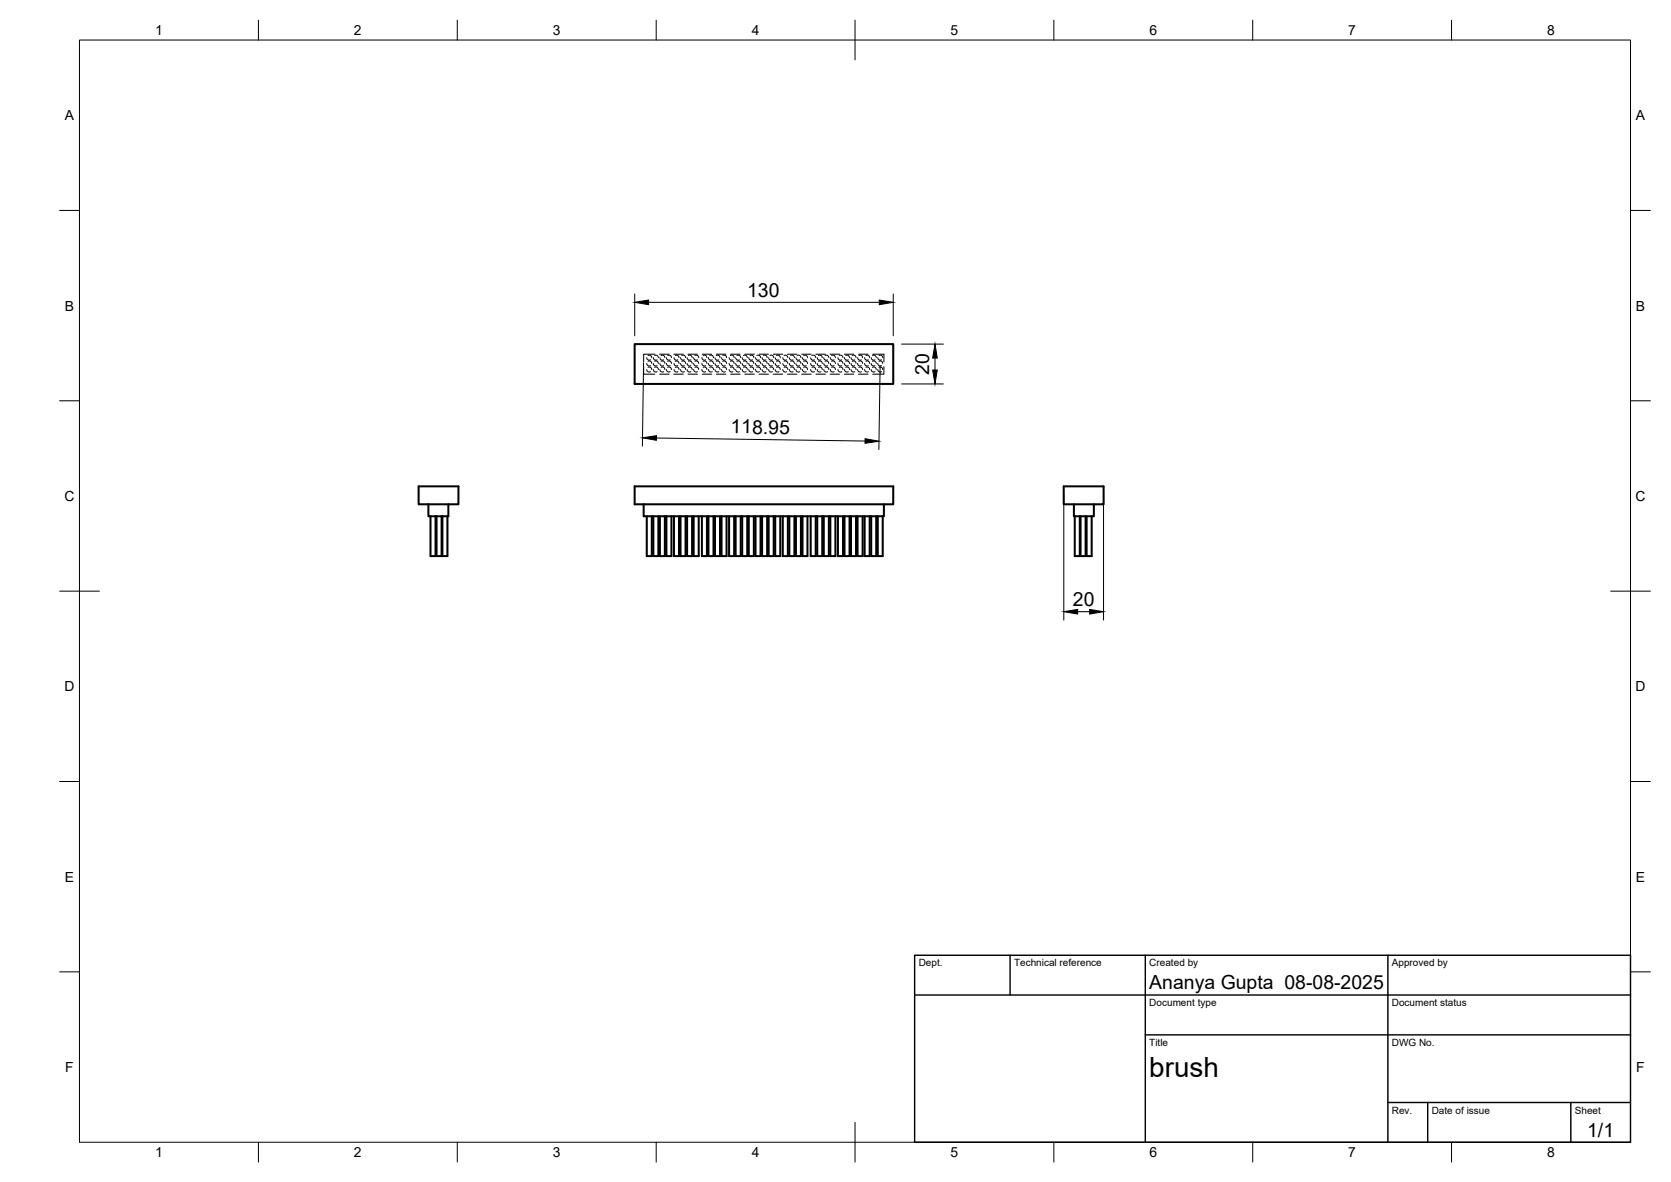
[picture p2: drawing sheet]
<svg xmlns="http://www.w3.org/2000/svg" width="420mm" height="297mm" viewBox="0 0 420 297" stroke-linecap="round" stroke-linejoin="round" font-family="sans-serif">
<!-- layer: Visible -->
<g fill="none" stroke="#000" stroke-width=".51">
<path d="M159.6 86.5h65v10h-65zM105.3 122.2h10v4.5h-10zM107.7 126.7v3h5v-3M108.2 129.7v10h1.3v-10M109.8 129.7v10h1.2v-10M111.2 129.7v10h1.3v-10M159.6 122.2h65v4.5h-65zM161.8 126.7v3h60.4v-3M162.6 129.7v10h1.3v-10M164.3 129.7v10h1.2v-10M165.9 129.7v10h1.3v-10M167.6 129.7v10h1.2v-10"/>
<path d="M169.5 129.7v10h1.2v-10M171.1 129.7v10h1.3v-10M172.8 129.7v10h1.2v-10M174.4 129.7v10h1.3v-10M176.5 129.7v10h1.3v-10M178.1 129.7v10h1.3v-10M179.8 129.7v10h1.2v-10M181.4 129.7v10h1.3v-10M183.3 129.7v10h1.3v-10M185 129.7v10h1.2v-10M186.6 129.7v10h1.3v-10M188.3 129.7v10h1.2v-10"/>
<path d="M190 129.7v10h1.2v-10M191.6 129.7v10h1.3v-10M193.3 129.7v10h1.2v-10M194.9 129.7v10h1.3v-10M196.8 129.7v10h1.3v-10M198.5 129.7v10h1.2v-10M200.1 129.7v10h1.3v-10M201.8 129.7v10h1.2v-10M203.8 129.7v10h1.3v-10M205.5 129.7v10h1.3v-10M207.1 129.7v10h1.3v-10M208.8 129.7v10h1.3v-10"/>
<path d="M210.7 129.7v10h1.3v-10M212.3 129.7v10h1.3v-10M214 129.7v10h1.2v-10M215.6 129.7v10h1.3v-10M217.4 129.7v10h1.3v-10M219.1 129.7v10h1.2v-10M220.7 129.7v10h1.3v-10M267.5 122.2h10v4.5h-10zM270 126.7v3h5v-3M270.2 129.7v10h1.3v-10M271.7 129.7v10h1.3v-10M273.2 129.7v10h1.3v-10"/>
</g>
<!-- layer: Hidden -->
<g fill="none" stroke="#000" stroke-width=".25">
<path d="M161.8 92.1v1.9h2.9M162.6 89.9l.3 .5h.7M162.6 92.9l.3 .5h.7M162.6 91.3l.3 .6h.7M162.9 89.3l.7 .1 .3 .5M162.9 92.3h.7l.3 .6M162.9 90.8h.7l.3 .5M164.3 89.9l.3 .5h.6M164.3 92.9l.3 .5h.6M164.3 91.3l.3 .6h.6M164.6 89.3l.7 .1 .2 .5M164.6 92.3h.7l.2 .6"/>
<path d="M164.6 90.8h.7l.2 .5M164.7 89h-2.9v1.9M165.8 89h2.4M165.8 94h2.4M165.9 92.9v.1a.62 .62 0 0 0 1 .4M165.9 89.9v.2a.65 .65 0 0 0 1 .3M165.9 91.3v.2a.65 .65 0 0 0 1 .4M166.2 92.3h.7l.3 .6M166.2 89.3l.7 .1 .3 .5M166.2 90.8h.7l.3 .5M167.6 89.9v.2a.65 .65 0 0 0 .9 .3M167.6 92.9v.1a.62 .62 0 0 0 .9 .4"/>
<path d="M167.6 91.3v.2a.65 .65 0 0 0 .9 .4M167.9 89.3l.7 .1 .2 .5M167.9 92.3h.7l.2 .6M167.9 90.8h.7l.2 .5M169.4 89h2.4M169.4 94h2.4M169.5 89.9l.3 .5h.6M169.5 92.9l.3 .5h.6M169.5 91.3l.3 .6h.6M169.8 89.3l.7 .1 .2 .5M169.8 92.3h.7l.2 .6M169.8 90.8h.7l.2 .5"/>
<path d="M171.1 89.9l.3 .5h.7M171.1 91.3l.3 .6h.7M171.1 92.9l.3 .5h.7M171.4 89.3l.7 .1 .3 .5M171.4 90.8h.7l.3 .5M171.4 92.3h.7l.3 .6M172.8 92.9l.3 .5h.6M172.8 89.9l.3 .5h.6M172.8 91.3l.3 .6h.6M173 89h2.4M173 94h2.4M173.1 92.3h.7l.2 .6"/>
<path d="M173.1 89.3l.7 .1 .2 .5M173.1 90.8h.7l.2 .5M174.4 89.9l.3 .5h.7M174.4 92.9l.3 .5h.7M174.4 91.3l.3 .6h.7M174.7 89.3l.7 .1 .3 .5M174.7 92.3h.7l.3 .6M174.7 90.8h.7l.3 .5M176.5 89.9l.3 .5h.6M176.5 92.9l.3 .5h.6M176.5 91.3l.3 .6h.6M176.6 89h2.3"/>
<path d="M176.6 94h2.3M176.8 89.3l.7 .1 .3 .5M176.8 92.3h.7l.3 .6M176.8 90.8h.7l.3 .5M178.1 89.9l.4 .5h.6M178.1 91.3l.4 .6h.6M178.1 92.9l.4 .5h.6M178.5 89.3l.6 .1 .3 .5M178.5 90.8h.6l.3 .5M178.5 92.3h.6l.3 .6M179.8 92.9l.3 .5h.6M179.8 89.9l.3 .5h.6"/>
<path d="M179.8 91.3l.3 .6h.6M180.1 92.3h.7l.2 .6M180.1 89.3l.7 .1 .2 .5M180.1 90.8h.7l.2 .5M180.1 89h2.4M180.1 94h2.4M181.4 89.9l.3 .5h.7M181.4 92.9l.3 .5h.7M181.4 91.3l.3 .6h.7M181.7 89.3l.7 .1 .3 .5M181.7 92.3h.7l.3 .6M181.7 90.8h.7l.3 .5"/>
<path d="M183.3 91.3l.3 .6h.7M183.3 89.9l.3 .5h.7M183.3 92.9l.3 .5h.7M183.6 90.8h.7l.3 .5M183.6 89.3l.7 .1 .3 .5M183.6 92.3h.7l.3 .6M183.7 89h2.4M183.7 94h2.4M185 89.9l.3 .5h.6M185 92.9l.3 .5h.6M185 91.3l.3 .6h.6M185.3 89.3l.7 .1 .2 .5"/>
<path d="M185.3 92.3h.7l.2 .6M185.3 90.8h.7l.2 .5M186.6 91.3l.3 .6h.7M186.6 92.9l.3 .5h.7M186.6 89.9l.3 .5h.7M186.9 90.8h.7l.3 .5M186.9 92.3h.7l.3 .6M186.9 89.3l.7 .1 .3 .5M187.3 89h2.4M187.3 94h2.4M188.3 92.9l.3 .5h.6M188.3 89.9l.3 .5h.6"/>
<path d="M188.3 91.3l.3 .6h.6M188.6 92.3h.7l.2 .6M188.6 89.3l.7 .1 .2 .5M188.6 90.8h.7l.2 .5M190 91.3l.3 .6h.6M190 92.9l.3 .5h.6M190 89.9l.3 .5h.6M190.3 90.8h.7l.2 .5M190.3 92.3h.7l.2 .6M190.3 89.3l.7 .1 .2 .5M190.9 89h2.3M190.9 94h2.3"/>
<path d="M191.6 89.9l.3 .5h.7M191.6 91.3l.3 .6h.7M191.6 92.9l.3 .5h.7M191.9 89.3l.7 .1 .3 .5M191.9 90.8h.7l.3 .5M191.9 92.3h.7l.3 .6M193.3 92.9l.3 .5h.6M193.3 91.3l.3 .6h.6M193.3 89.9l.3 .5h.6M193.6 92.3h.7l.2 .6M193.6 90.8h.7l.2 .5M193.6 89.3l.7 .1 .2 .5"/>
<path d="M194.4 89h2.4M194.4 94h2.4M194.9 89.9l.3 .5h.7M194.9 92.9l.3 .5h.7M194.9 91.3l.3 .6h.7M195.2 89.3l.7 .1 .3 .5M195.2 92.3h.7l.3 .6M195.2 90.8h.7l.3 .5M196.8 91.3l.3 .6h.7M196.8 92.9l.3 .5h.7M196.8 89.9l.3 .5h.7M197.1 90.8h.7l.3 .5"/>
<path d="M197.1 92.3h.7l.3 .6M197.1 89.3l.7 .1 .3 .5M198 89h2.4M198 94h2.4M198.5 89.9l.3 .5h.6M198.5 91.3l.3 .6h.6M198.5 92.9l.3 .5h.6M198.8 89.3l.7 .1 .2 .5M198.8 90.8h.7l.2 .5M198.8 92.3h.7l.2 .6M200.1 92.9l.3 .5h.7M200.1 91.3l.3 .6h.7"/>
<path d="M200.1 89.9l.3 .5h.7M200.4 92.3h.7l.3 .6M200.4 90.8h.7l.3 .5M200.4 89.3l.7 .1 .3 .5M201.6 89h2.4M201.6 94h2.4M201.8 89.9l.3 .5h.6M201.8 92.9l.3 .5h.6M201.8 91.3l.3 .6h.6M202.1 89.3l.7 .1 .2 .5M202.1 92.3h.7l.2 .6M202.1 90.8h.7l.2 .5"/>
<path d="M203.8 91.3l.4 .6h.6M203.8 92.9l.4 .5h.6M203.8 89.9l.4 .5h.6M204.2 90.8h.6l.3 .5M204.2 92.3h.6l.3 .6M204.2 89.3l.6 .1 .3 .5M205.1 89h2.4M205.1 94h2.4M205.5 89.9l.3 .5h.6M205.5 91.3l.3 .6h.6M205.5 92.9l.3 .5h.6M205.8 89.3l.7 .1 .3 .5"/>
<path d="M205.8 90.8h.7l.3 .5M205.8 92.3h.7l.3 .6M207.1 92.9l.4 .5h.6M207.1 91.3l.4 .6h.6M207.1 89.9l.4 .5h.6M207.5 92.3h.6l.3 .6M207.5 90.8h.6l.3 .5M207.5 89.3l.6 .1 .3 .5M208.7 89h2.4M208.7 94h2.4M208.8 89.9l.3 .5h.6M208.8 92.9l.3 .5h.6"/>
<path d="M208.8 91.3l.3 .6h.6M209.1 89.3l.7 .1 .3 .5M209.1 92.3h.7l.3 .6M209.1 90.8h.7l.3 .5M210.7 91.3l.3 .6h.6M210.7 92.9l.3 .5h.6M210.7 89.9l.3 .5h.6M211 90.8h.7l.3 .5M211 92.3h.7l.3 .6M211 89.3l.7 .1 .3 .5M212.3 89h2.4M212.3 94h2.4"/>
<path d="M212.3 91.3l.4 .6h.6M212.3 89.9l.4 .5h.6M212.3 92.9l.4 .5h.6M212.7 90.8h.6l.3 .5M212.7 89.3l.6 .1 .3 .5M212.7 92.3h.6l.3 .6M214 89.9l.3 .5h.6M214 92.9l.3 .5h.6M214 91.3l.3 .6h.6M214.3 89.3l.7 .1 .2 .5M214.3 92.3h.7l.2 .6M214.3 90.8h.7l.2 .5"/>
<path d="M215.6 91.3l.3 .6h.7M215.6 92.9l.3 .5h.7M215.6 89.9l.3 .5h.7M215.9 89h2.3M215.9 94h2.3M215.9 90.8h.7l.3 .5M215.9 92.3h.7l.3 .6M215.9 89.3l.7 .1 .3 .5M217.4 92.9l.3 .5h.7M217.4 91.3l.3 .6h.7M217.4 89.9l.3 .5h.7M217.7 92.3h.7l.3 .6"/>
<path d="M217.7 90.8h.7l.3 .5M217.7 89.3l.7 .1 .3 .5M219.1 91.3l.3 .6h.6M219.1 92.9l.3 .5h.6M219.1 89.9l.3 .5h.6M219.4 90.8h.6l.3 .5M219.4 92.3h.6l.3 .6M219.4 89.3l.6 .1 .3 .5M219.4 89h2.8v1.9M220.7 89.9l.3 .5h.7M220.7 92.9l.3 .5h.7M220.7 91.3l.3 .6h.7"/>
<path d="M221 89.3l.7 .1 .3 .5M221 92.3h.7l.3 .6M221 90.8h.7l.3 .5M222.2 92.1v1.9h-2.8"/>
</g>
<!-- layer: BORDER -->
<g fill="none" stroke="#000" stroke-width=".25">
<path d="M20 10.1h390v276.9h-390zM65 5.1v5M115 5.1v5M165 5.1v5M215 5.1v10M265 5.1v5M315 5.1v5M365 5.1v5M15 52.9h5M410 52.9h5M15 100.7h5M410 100.7h5"/>
<path d="M15 148.6h10M405 148.6h10M15 196.4h5M410 196.4h5M15 244.2h5M410 244.2h5M65 287v5M115 287v5M165 287v5M215 282.1v9.9M265 287v5M315 287v5"/>
<path d="M365 287v5"/>
</g>
<!-- layer: TITLEBLOCK -->
<path d="M230 240.1h180v46.9h-180zM230 250h180M254 240.1v9.9M288 240.1v46.9M349 240.1v46.9M288 260.1h122M349 277.1h61M359 277.1v9.9M395 277.1v9.9" fill="none" stroke="#000" stroke-width=".36"/>
<!-- layer: FD_Dimensions -->
<path d="M159.6 73.9v10.5M163.1 76h58M224.6 73.9v10.5M161.8 91.1l-.3 21M221.3 92l-.3 21M226.7 96.5h10.5M226.7 86.5h10.5M235.1 90v3M165.1 110.1l52.4 .7M267.5 124.3v31.5M277.5 124.3v31.5M271 153.7h3" fill="none" stroke="#000" stroke-width=".25"/>
<path d="M159.6 76l3.5-.6v1.2zM221.1 75.4l3.5 .6-3.5 .6zM234.5 93h1.2l-.6 3.5zM235.1 86.5l.6 3.5h-1.2zM161.5 110l3.6-.5-.1 1.1zM217.5 110.2l3.5 .7-3.5 .5zM267.5 153.7l3.5-.6v1.2zM274 153.1l3.5 .6-3.5 .6z" fill="#000" stroke="#000" stroke-width=".25"/>
<text font-size="7" x="289" y="270.6">brush</text>
<g font-size="4.9">
<text x="187.9" y="74.5">130</text>
<text x="233.6" y="94.2" transform="rotate(-90 233.6 94.2)">20</text>
<text x="183.7" y="108.9" transform="rotate(1 183.7 108.9)">118.95</text>
<text x="269.8" y="152.3">20</text>
<text x="289" y="248.5">Ananya Gupta 08-08-2025</text>
<text x="399.1" y="285.7">1/1</text>
</g>
<g font-size="3.5">
<text x="39" y="8.8">1</text>
<text x="89" y="8.8">2</text>
<text x="139" y="8.8">3</text>
<text x="189" y="8.8">4</text>
<text x="239" y="8.8">5</text>
<text x="289" y="8.8">6</text>
<text x="339" y="8.8">7</text>
<text x="389" y="8.8">8</text>
<text x="16.3" y="30.2">A</text>
<text x="411.3" y="30.2">A</text>
<text x="16.3" y="78">B</text>
<text x="411.3" y="78">B</text>
<text x="16.2" y="125.9">C</text>
<text x="411.2" y="125.9">C</text>
<text x="16.2" y="173.7">D</text>
<text x="411.2" y="173.7">D</text>
<text x="16.3" y="221.6">E</text>
<text x="411.3" y="221.6">E</text>
<text x="16.4" y="269.4">F</text>
<text x="411.4" y="269.4">F</text>
<text x="39" y="290.8">1</text>
<text x="89" y="290.8">2</text>
<text x="139" y="290.8">3</text>
<text x="189" y="290.8">4</text>
<text x="239" y="290.8">5</text>
<text x="289" y="290.8">6</text>
<text x="339" y="290.8">7</text>
<text x="389" y="290.8">8</text>
</g>
<g font-size="2.5">
<text x="231" y="242.9">Dept.</text>
<text x="255" y="242.9">Technical reference</text>
<text x="289" y="242.9">Created by</text>
<text x="350" y="242.9">Approved by</text>
<text x="289" y="252.8">Document type</text>
<text x="350" y="252.8">Document status</text>
<text x="289" y="262.9">Title</text>
<text x="350" y="262.9">DWG No.</text>
<text x="350" y="279.9">Rev.</text>
<text x="360" y="279.9">Date of issue</text>
<text x="396" y="279.9">Sheet</text>
</g>
</svg>
